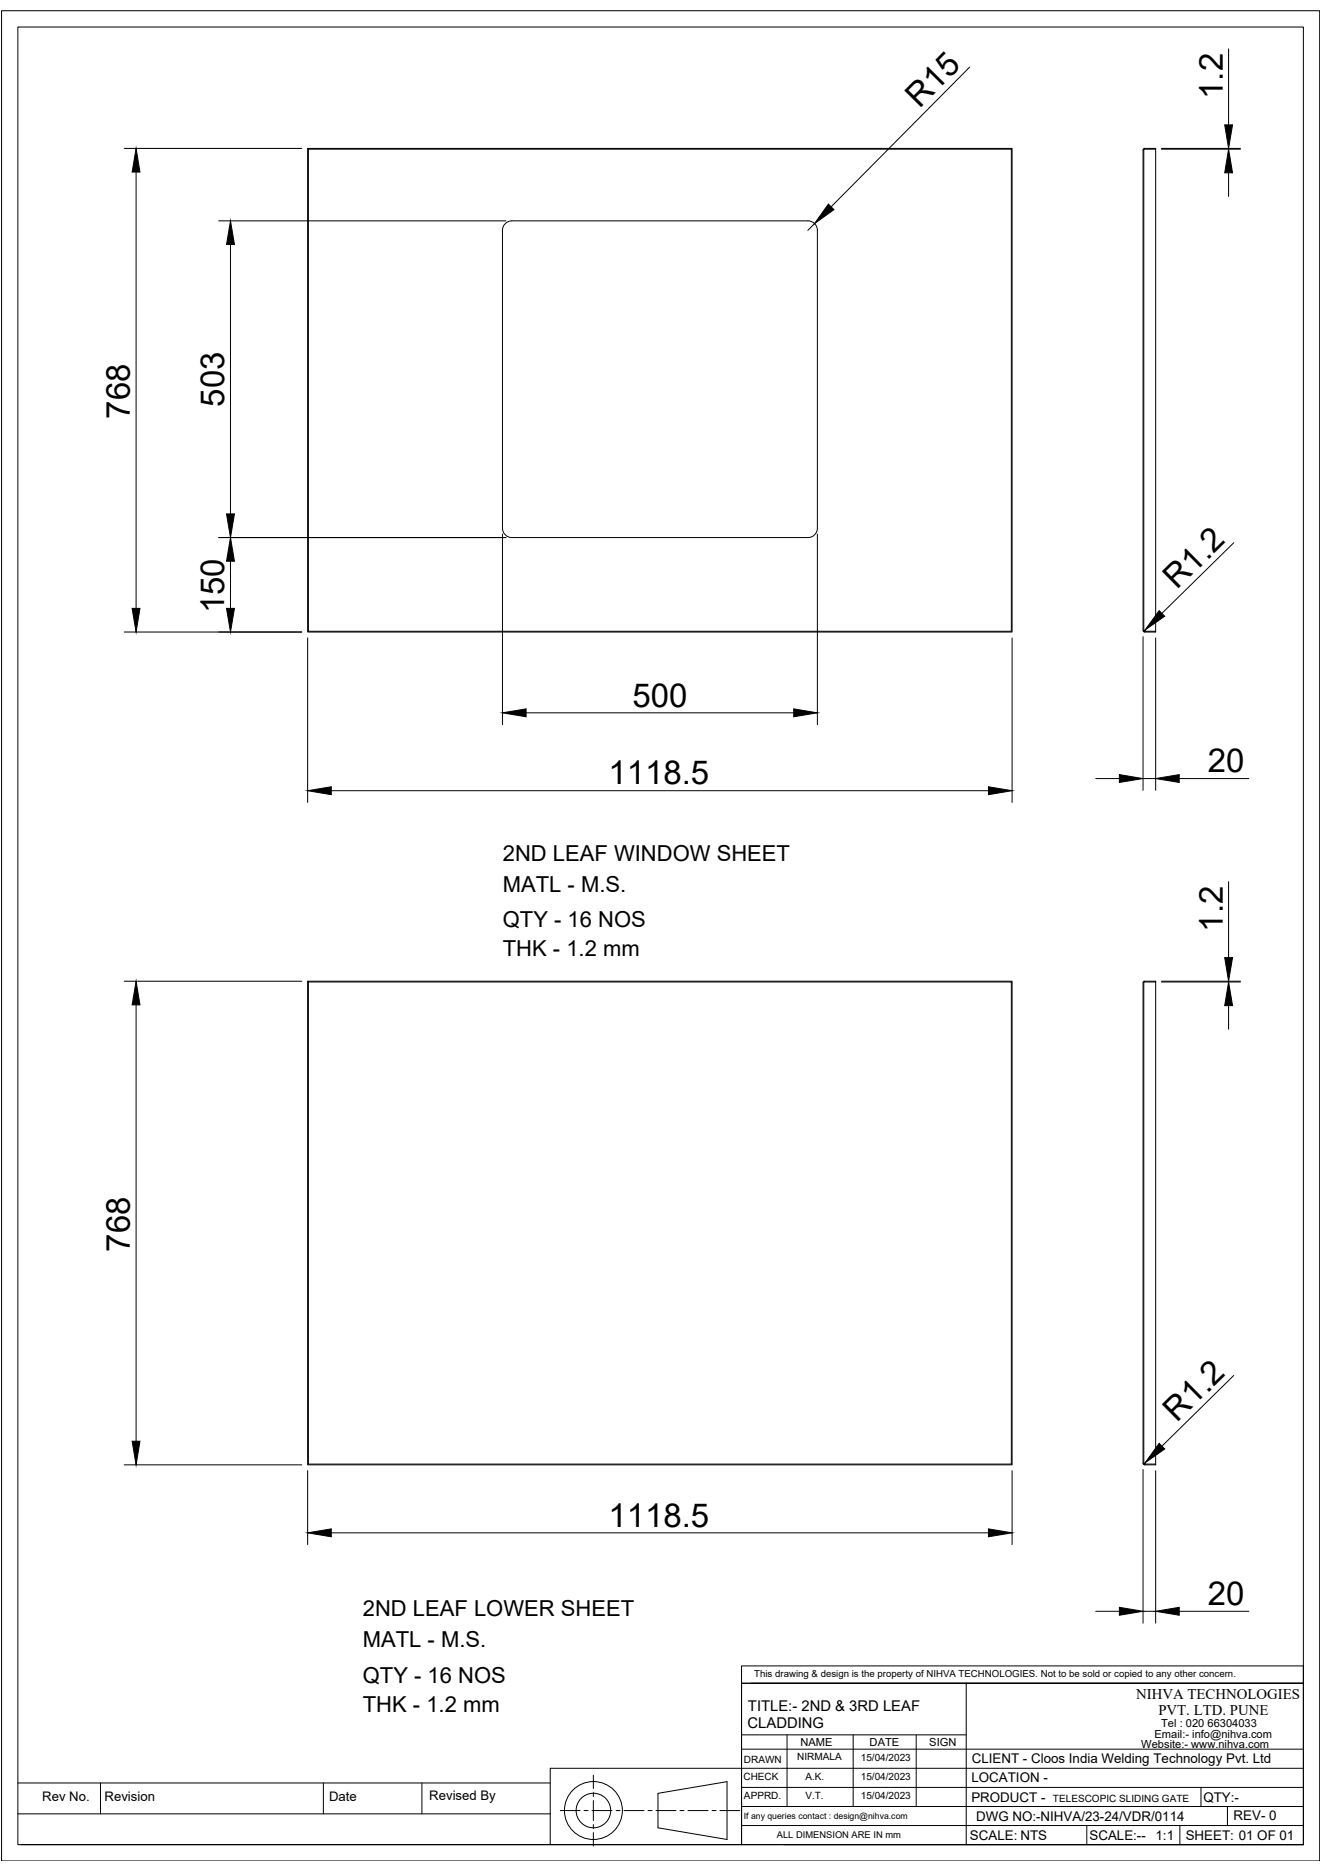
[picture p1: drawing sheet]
<svg xmlns="http://www.w3.org/2000/svg" width="594mm" height="841mm" viewBox="0 0 594 841" stroke-linecap="round" stroke-linejoin="round" font-family="sans-serif">
<!-- layer: 0 -->
<g fill="none" stroke="#000" stroke-width=".45">
<path d="M.7 4.8h592.3v831.7h-592.3zM8 12.1h577.7v817.1h-577.7zM435.8 30.1l-62.3 62.9M552.1 22v34.1M55.8 66.7h79.8M61.2 77.3v196.2M138.2 66.7h316.6v217.4h-316.6zM138.6 67.1h315.9v216.7h-315.9zM514.4 66.7l-.7 .7v216l.7 .7h4.9v-217.4h-5M519.3 67.1l-4.9-.1-.4 .4v216l.4 .4M522 66.7h35.4M522 67.1h35.4"/>
<path d="M552.1 66.7v.4M552.1 77.7v10.6M98.3 99.3h129.1M230 99.3h133M230 99.3a4.3 4.3 0 0 0-4.2 4.2v133.9a4.3 4.3 0 0 0 4.2 4.2M363.1 99.3a4.3 4.3 0 0 1 4.2 4.2v133.9a4.3 4.3 0 0 1-4.2 4.2M103.6 109.9v121.1M366 100.5l-3 3M98.3 241.6h129.1M103.6 252.3v21.2M225.8 240.1v85.7M230 241.6h133"/>
<path d="M367.3 240.1v85.7M554.4 244l-32.3 31.7M55.8 284.1h79.8M138.2 286.8v73.9M454.8 286.8v73.9M513.7 286.2v69.1M514.3 283.8h5M514.6 283.2l-.3 .2M514.6 283.1l-.2 .7M519.3 286.8v68.5M236.4 320.4h120.3M148.9 355.4h295.3"/>
<path d="M492.4 350h10.6M513.7 350h5.6M529.9 350h31.3M552.1 396.3v34.1M55.8 441.1h79.8M61.2 451.7v196.1M138.2 441.1h316.6v217.4h-316.6zM138.6 441.4h315.9v216.7h-315.9zM513.9 441.2l5.4-.1v217.4h-4.9l-.7-.7zM519.3 441.4h-4.9l-.4 .3v216.1l.4 .3M522 441.1h35.4M522 441.4h35.4"/>
<path d="M552.1 441.1v.3M552.1 452v10.7M554.4 618.3l-32.3 31.8M55.8 658.5h79.8M514.3 658.1h5M514.6 657.5l-.3 .3M514.6 657.5l-.2 .6M138.2 661.1v33.2M454.8 661.1v33.2M513.7 660.5v69.1M519.3 661.1v68.5M148.9 689h295.3"/>
<path d="M492.4 724.3h10.6M513.7 724.3h5.6M529.9 724.3h31.3M333.2 748.8h252.5v7.8h-252.5zM333.2 756.6h252.5v72.6h-252.5zM333.2 756.6v72.6h-85.9M337.5 756.6h248.2M434.2 756.6v72.6M333.2 779.8h101M353.7 779.8v32.2M383.4 779.8v32.2M411.7 779.8v32.2"/>
<path d="M266.6 798v6M333.2 786.3h252.5M585.7 794.9h-338.4v34.3h-237.8M8 815.3h239.3M8 801.5h239.3M45.2 801.5v13.8M145.3 801.5v13.8M189.6 801.5v13.8M251.8 813.9h8.9M262.5 813.9h1.8M266.1 813.9h8.9M266.6 805.8v1.8"/>
<path d="M266.6 809.4v8.9M276.8 813.9h1.8M280.4 813.9h9M291.2 813.9h1.8M294.8 813.9h9M295.7 806.1l31-5.2v26l-31-5.3zM305.6 813.9h1.8M309.2 813.9h9M320 813.9h1.8M323.5 813.9h8.9M333.2 812h252.5M333.2 803.4h252.5"/>
<path d="M539.7 803.4v8.6M551.6 812v8.6M266.6 820.2v1.7M266.6 823.7v6M333.2 820.6h252.5M352.3 829.2h233.4M488.4 820.6v8.6M530.2 820.6v8.6"/>
<circle cx="266.7" cy="813.8" r="13"/>
<circle cx="266.7" cy="813.8" r="7.8"/>
</g>
<g fill="#000" stroke="#000" stroke-width=".45">
<path d="M550.4 56.1h3.5l-1.8 10.6zM61.2 66.7l1.7 10.6h-3.5zM552.1 67.1l1.8 10.6h-3.5zM372.3 91.7l2.5 2.5-8.8 6.3zM103.6 99.3l1.8 10.6h-3.6zM101.8 231h3.6l-1.8 10.6zM103.6 241.6l1.8 10.7h-3.6zM59.4 273.5h3.5l-1.7 10.6zM101.8 273.5h3.6l-1.8 10.6zM520.9 274.5l2.5 2.5-8.8 6.2zM225.8 320.4l10.6-1.8v3.6zM356.7 318.6l10.6 1.8-10.6 1.8z"/>
<path d="M138.2 355.4l10.7-1.7v3.5zM444.2 353.7l10.6 1.7-10.6 1.8zM503 348.2l10.7 1.8-10.7 1.7zM519.3 350l10.6-1.8v3.5zM550.4 430.4h3.5l-1.8 10.7zM61.2 441.1l1.7 10.6h-3.5zM552.1 441.4l1.8 10.6h-3.5zM59.4 647.8h3.5l-1.7 10.7zM520.9 648.8l2.5 2.5-8.8 6.2zM138.2 689l10.7-1.8v3.6zM444.2 687.2l10.6 1.8-10.6 1.8zM503 722.5l10.7 1.8-10.7 1.8z"/>
<path d="M519.3 724.3l10.6-1.8v3.6z"/>
</g>
<g font-size="14.8">
<text x="549.5" y="44.4" transform="rotate(-90 549.5 44.4)">1.2</text>
<text x="413.2" y="48.9" transform="rotate(-45 413.2 48.9)">R15</text>
<text x="100.7" y="182.8" transform="rotate(-90 100.7 182.8)">503</text>
<text x="58.3" y="188.2" transform="rotate(-90 58.3 188.2)">768</text>
<text x="528.9" y="265.3" transform="rotate(-45 528.9 265.3)">R1.2</text>
<text x="100.7" y="275.7" transform="rotate(-90 100.7 275.7)">150</text>
<text x="284.2" y="317.6">500</text>
<text x="542.7" y="347.1">20</text>
<text x="273.4" y="352.6">1118.5</text>
<text x="549.5" y="418.8" transform="rotate(-90 549.5 418.8)">1.2</text>
<text x="58.3" y="562.6" transform="rotate(-90 58.3 562.6)">768</text>
<text x="528.9" y="639.7" transform="rotate(-45 528.9 639.7)">R1.2</text>
<text x="273.4" y="686.2">1118.5</text>
<text x="542.7" y="721.4">20</text>
</g>
<g font-size="9.9">
<text x="226" y="386.9">2ND LEAF WINDOW SHEET</text>
<text x="226" y="400.8">MATL - M.S.</text>
<text x="226" y="416.9">QTY - 16 NOS</text>
<text x="226" y="429.9">THK - 1.2 mm</text>
<text x="163.1" y="726.4">2ND LEAF LOWER SHEET</text>
<text x="163.1" y="740.3">MATL - M.S.</text>
<text x="163.1" y="756.4">QTY - 16 NOS</text>
<text x="163.1" y="769.4">THK - 1.2 mm</text>
</g>
<g font-size="6.7">
<text x="336.1" y="768.9">TITLE:- 2ND &amp; 3RD LEAF</text>
<text x="335.9" y="776.9">CLADDING</text>
</g>
<g font-size="6.6">
<text x="510.6" y="763.6">NIHVA TECHNOLOGIES</text>
<text x="520.5" y="771.1">PVT. LTD. PUNE</text>
</g>
<g font-size="6">
<text x="436.7" y="792.6">CLIENT - Cloos India Welding Technology Pvt. Ltd</text>
<text x="436.6" y="801.2">LOCATION -</text>
<text x="436.5" y="809.8">PRODUCT -</text>
<text x="540.8" y="809.9">QTY:-</text>
<text x="438.7" y="818.4">DWG NO:-NIHVA/23-24/VDR/0114</text>
<text x="554.3" y="818.3">REV- 0</text>
<text x="435.9" y="827">SCALE: NTS</text>
<text x="489.6" y="827">SCALE:--</text>
<text x="519.3" y="827">1:1</text>
<text x="532.8" y="827">SHEET: 01 OF 01</text>
</g>
<g font-size="5.9">
<text x="19" y="809.8">Rev No.</text>
<text x="47" y="809.8">Revision</text>
<text x="147.9" y="809.8">Date</text>
<text x="192.9" y="809.2">Revised By</text>
</g>
<g font-size="5">
<text x="521.8" y="776.1">Tel : 020 66304033</text>
<text x="359.7" y="785">NAME</text>
<text x="390.8" y="784.9">DATE</text>
<text x="417.6" y="784.9">SIGN</text>
<text x="512.9" y="785.7">Website:- www.nihva.com</text>
<text x="518.8" y="781.1">Email:- info@nihva.com</text>
</g>
<g font-size="4.5">
<text x="358.3" y="791.3">NIRMALA</text>
<text x="386.8" y="791.4">15/04/2023</text>
<text x="334.3" y="792.4">DRAWN</text>
<text x="334.1" y="800">CHECK</text>
<text x="361.9" y="799.9">A.K.</text>
<text x="386.8" y="800">15/04/2023</text>
<text x="334.3" y="808.5">APPRD.</text>
<text x="361.9" y="808.5">V.T.</text>
<text x="386.8" y="808.6">15/04/2023</text>
<text x="473.2" y="809.8">TELESCOPIC SLIDING GATE</text>
</g>
<text font-size="4.3" x="338.9" y="753.7">This drawing &amp; design is the property of NIHVA TECHNOLOGIES. Not to be sold or copied to any other concern.</text>
<text font-size="4.2" x="349.1" y="826.3">ALL DIMENSION ARE IN mm</text>
<text font-size="3.9" x="334.2" y="817.5">If any queries contact : design@nihva.com</text>
</svg>
